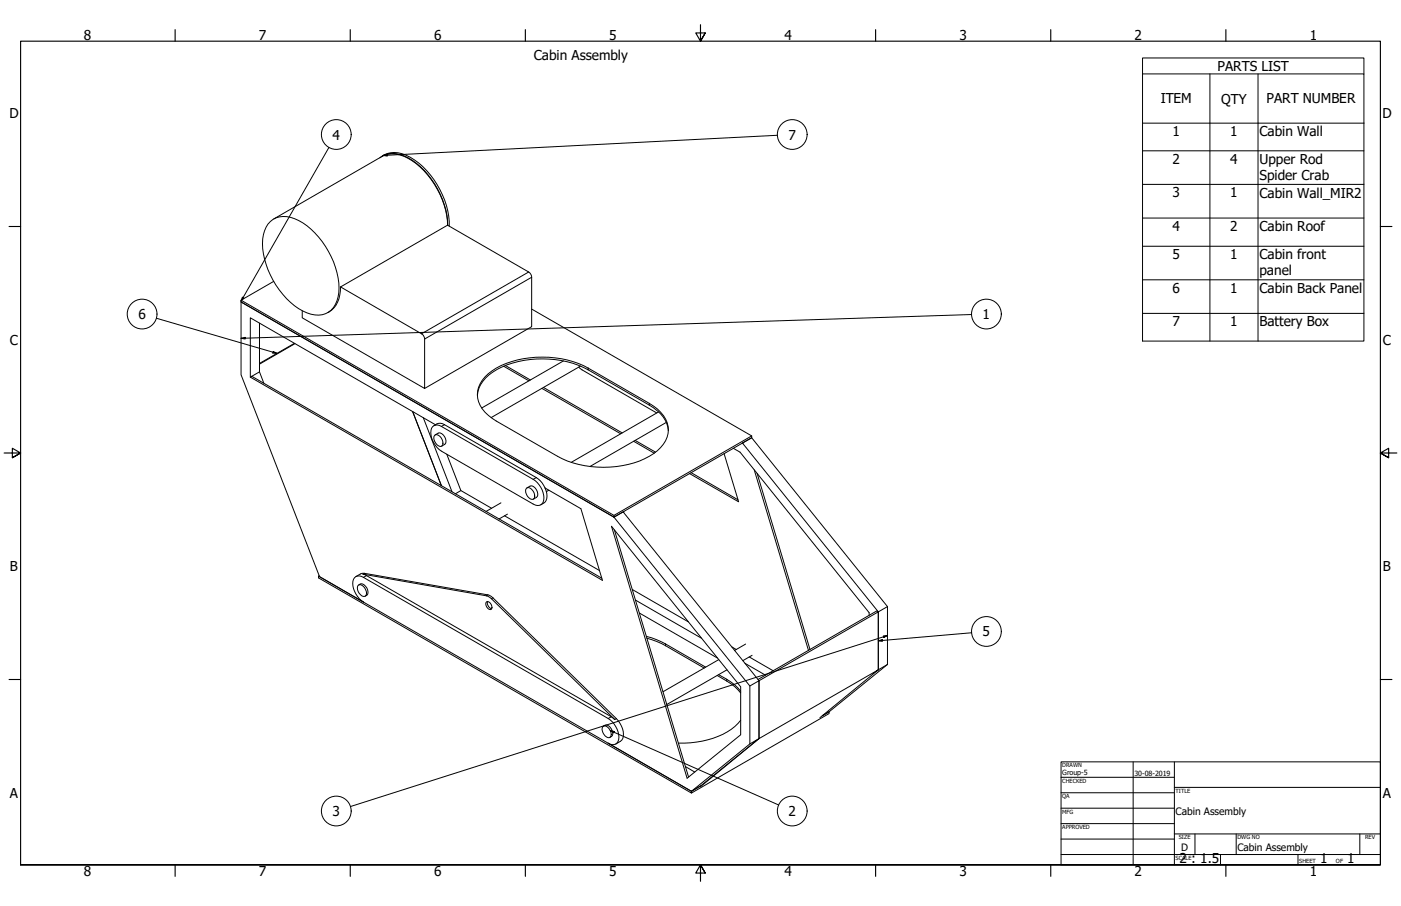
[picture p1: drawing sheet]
<svg xmlns="http://www.w3.org/2000/svg" width="864mm" height="559mm" viewBox="0 0 864 559" stroke-linecap="round" stroke-linejoin="round" font-family="sans-serif">
<!-- layer: Visible (ANSI) -->
<g fill="none" stroke="#000" stroke-width=".62">
<path d="M234 97a15 15 0 0 1 18 0 52 52 0 0 1 24 42M236 96a16 16 0 0 1 17 1 52 52 0 0 1 24 43M167 137a15 15 0 0 1 17-1 51 51 0 0 1 25 44 13 13 0 0 1-20 13 50 50 0 0 1-27-46 18 18 0 0 1 5-10zM169 135l67-39a18 18 0 0 1 18 3 53 53 0 0 1 22 40M276 139l-66 38M276 139h.1M276 139l51 30 1 2v30l-66 39M169 174l-20 11v1l229 133v-1l85-49M210 177l51 30 1 2v31l-76-44v-4M210 177a17 17 0 0 1-8 16M149 186l229 133 84 104v36l-36 29-51-30a4 4 0 0 0 5 1 4 4 0 0 0 2-4 15 15 0 0 0-7-12l-151-87a4 4 0 0 0-5 0 4 4 0 0 0-1 5l1 5 2 3 3 2-27-15-48-125zM149 185l229 133"/>
<path d="M160 199v30l-5 3M328 191l135 78v1l-85 49M181 212l-21 12M182 212l-22 13M154 233l1-1 216 125M154 233v-37l114 66M154 233l217 125-13-44-22-13M160 229l3 7M299 232a53 53 0 0 1 43-11l8 1 10 3 40 24a19 19 0 0 1 12 18 23 23 0 0 1-15 16 63 63 0 0 1-53-2l-38-21a19 19 0 0 1-12-19 17 17 0 0 1 5-9zM310 226l16 9M312 225l15 9M334 240l49 28"/>
<path d="M335 239l49 28M347 223l-50 29M357 226l48 29M358 226l-55 32M254 254l18 46M261 258l18 45M294 244a22 22 0 0 1 15-18 63 63 0 0 1 54 2l37 22a20 20 0 0 1 12 16M406 254l-54 31M267 263a4 4 0 0 1 5 0l57 33a12 12 0 0 1 5 15 4 4 0 0 1-5 0l-57-33a12 12 0 0 1-5-15zM267 263a5 5 0 0 1 7-1l57 33 3 3 2 3M268 268a4 4 0 0 1 5 6v1a4 4 0 0 1-5-6zM268 268a4 4 0 0 1 5 0 4 4 0 0 1 2 5l-1 1-2 1"/>
<path d="M268 262h.1M391 272l12 8M392 272l12 7M411 261l-47 27M446 280l9 29-30-17M452 276l4 3 80 99v2M275 280l9 23 19 10M426 292l29 16M465 290l33 111M467 292l32 109M284 303l-3 2M309 310l-9 5"/>
<path d="M311 318l59 34M313 317l-5 3M325 301a4 4 0 0 1 5 6 2.5 2.5 0 0 1-3 1 2.5 2.5 0 0 1-2-2l-1-3zM325 301a4 4 0 0 1 5 0 4 4 0 0 1 1 4v2l-2 1M336 301a7 7 0 0 1-3 10M338 302l-1 1M378 319l6-3 84 104M377 325l80 99v29l-33 27zM379 327l45 152M196 355l230 133M197 355l-1 1 230 133v-1M219 356a6 6 0 0 1 6-2l77 13 78 76a12 12 0 0 1 3 14l-3 2"/>
<path d="M224 354l77 14 2 1 76 75-2-2zM221 361a4 4 0 0 1 5 6 2.5 2.5 0 0 1-3 1 2.5 2.5 0 0 1-2-2l-1-2zM221 361a4 4 0 0 1 5 0 4 4 0 0 1 1 5l-2 2M300 371a2.7 2.7 0 0 1 3 2 2.7 2.7 0 0 1-1 3l-2-1-1-2zM301 371l-1 1 1 2 2 1M390 364l34 20M392 370l40 24M394 378l48 28M547 374l-6 3v36v-36l-73 43M398 392l10 4 27 15M399 394l9 3 26 15M451 399l3 2"/>
<path d="M460 397l-7 4M442 417a42 42 0 0 1 15 10M443 416a39 39 0 0 1 14 10M443 407l-34 20M448 413l-37 22M459 409l13 7M462 405l15 9M464 404l-6 3M467 419l73-42h1l-83-104 5-3 84 104v36l-36 29M468 420v36l73-43-36 30M547 410l-7 4M462 423l6-3v36"/>
<path d="M511 439v1l-85 49M511 439l-4 2M372 448a4 4 0 0 1 5 6l-1 1a4 4 0 0 1-5-6zM372 448a4 4 0 0 1 6 4 2.3 2.3 0 0 1-2 3M457 444a46 46 0 0 1-35 14h-4M462 459l6-3-36 29-6 3M467 457l-35 28M423 473l5 3"/>
</g>
<g fill="#000">
<circle cx="458" cy="273" r=".3"/>
<circle cx="384" cy="316" r=".3"/>
</g>
<!-- layer: Visible Narrow (ANSI) -->
<g fill="none" stroke="#000" stroke-width=".62">
<path d="M326 168l-66 38M328 171l-66 38M363 227v1M400 249v1M274 262l-2 1M331 295l-2 1M225 354h-1M226 355l-2 1M301 367h-1M304 369h-1M410 397v1M448 419v1"/>
<path d="M377 442l-2 1M380 443l-1 1"/>
</g>
<!-- layer: Symbol (ANSI) -->
<g fill="none" stroke="#000" stroke-width=".62">
<path d="M704 46v-10h137v10M704 46h137v30M704 46v164h137v-134M746 46v164M775 46v164M704 76h137M203 91l-54 95M236 96l3-1v1zM479 83l-243 13M704 93h137M704 114h137M704 134h137"/>
<path d="M704 152h137M704 173h137M96 196l75 22M149 183l1 1-1 2zM599 194l-450 15M704 193h137M149 209l2-1v1zM168 217l3 1h-3zM541 395h3v1zM545 392h2l-2 1zM547 392l-331 105M599 390l-58 5"/>
<path d="M376 451h3l-1 1zM376 451l104 46"/>
<circle cx="207" cy="83" r="9"/>
<circle cx="488" cy="83" r="9"/>
<circle cx="88" cy="194" r="9"/>
<circle cx="608" cy="194" r="9"/>
<circle cx="608" cy="389" r="9"/>
<circle cx="207" cy="500" r="9"/>
<circle cx="488" cy="500" r="9"/>
</g>
<!-- layer: Border (ANSI) -->
<g fill="none" stroke="#000" stroke-width=".7">
<path d="M108 18v7M216 18v7M324 18v7M432 15v10l-3-5h6l-3 5 3-5M540 18v7M648 18v7M756 18v7M6 140h7M851 140h7M3 279h10l-5-3v6l5-3-5 3M861 279h-10l5-3v6l-5-3 5 3M6 419h7"/>
<path d="M851 419h7M13 533v-508h838v508h-838h838M108 533v8M216 533v8M324 533v8M435 538l-3-5 3 5h-6l3-5v11M540 533v8M648 533v8M756 533v8"/>
</g>
<!-- layer: Title (ANSI) -->
<g fill="none" stroke="#000" stroke-width=".62">
<path d="M654 470h197v63h-197zM654 479h70M698 470v63M724 470v63M654 489h70M654 498h70M724 486h127M654 508h70M654 518h70M724 514h127M737 514v13M762 514v13"/>
<path d="M838 514v13M654 527h197M752 527v6M800 527v6"/>
</g>
<!-- layer: Symbol (ANSI) -->
<g fill="#000">
<path d="M236 96l3-1v1z" fill-rule="evenodd"/>
<path d="M149 183l1 1-1 2z" fill-rule="evenodd"/>
<path d="M149 209l2-1v1z" fill-rule="evenodd"/>
<path d="M168 217l3 1h-3z" fill-rule="evenodd"/>
<path d="M541 395h3v1z" fill-rule="evenodd"/>
<path d="M545 392h2l-2 1z" fill-rule="evenodd"/>
<path d="M376 451h3l-1 1z" fill-rule="evenodd"/>
</g>
<g font-size="8.4">
<text x="52" y="24">8</text>
<text x="160" y="24">7</text>
<text x="268" y="24">6</text>
<text x="376" y="24">5</text>
<text x="483" y="24">4</text>
<text x="591" y="24">3</text>
<text x="699" y="24">2</text>
<text x="807" y="24">1</text>
<text x="329" y="37">Cabin Assembly</text>
<text x="751" y="44">PARTS LIST</text>
<text x="715" y="64">ITEM</text>
<text x="753" y="64">QTY</text>
<text x="781" y="64">PART NUMBER</text>
<text x="6" y="73">D</text>
<text x="852" y="73">D</text>
<text x="723" y="84">1</text>
<text x="758" y="84">1</text>
<text x="205" y="86">4</text>
<text x="486" y="86">7</text>
<text x="776" y="84">Cabin Wall</text>
<text x="723" y="101">2</text>
<text x="758" y="101">4</text>
<text x="776" y="101">Upper Rod</text>
<text x="776" y="111">Spider Crab</text>
<text x="723" y="122">3</text>
<text x="758" y="122">1</text>
<text x="776" y="122">Cabin Wall_MIR2</text>
<text x="723" y="142">4</text>
<text x="758" y="142">2</text>
<text x="776" y="143">Cabin Roof</text>
<text x="723" y="160">5</text>
<text x="758" y="160">1</text>
<text x="776" y="160">Cabin front</text>
<text x="776" y="170">panel</text>
<text x="723" y="181">6</text>
<text x="758" y="181">1</text>
<text x="776" y="181">Cabin Back Panel</text>
<text x="85" y="197">6</text>
<text x="606" y="197">1</text>
<text x="723" y="201">7</text>
<text x="758" y="201">1</text>
<text x="776" y="201">Battery Box</text>
<text x="6" y="213">C</text>
<text x="852" y="213">C</text>
<text x="6" y="352">B</text>
<text x="852" y="352">B</text>
<text x="606" y="393">5</text>
<text x="6" y="492">A</text>
<text x="852" y="492">A</text>
<text x="205" y="503">3</text>
<text x="486" y="503">2</text>
<text x="727" y="533">2 : 1.5</text>
<text x="814" y="533">1</text>
<text x="830" y="533">1</text>
<text x="52" y="541">8</text>
<text x="160" y="541">7</text>
<text x="268" y="541">6</text>
<text x="376" y="541">5</text>
<text x="483" y="541">4</text>
<text x="591" y="541">3</text>
<text x="699" y="541">2</text>
<text x="807" y="541">1</text>
</g>
<g font-size="6.3">
<text x="725" y="503">Cabin Assembly</text>
<text x="728" y="525">D</text>
<text x="763" y="525">Cabin Assembly</text>
</g>
<g font-size="4.4">
<text x="655" y="478">Group-5</text>
<text x="699" y="479">30-08-2019</text>
</g>
<g font-size="3.5">
<text x="655" y="473">DRAWN</text>
<text x="655" y="483">CHECKED</text>
<text x="725" y="489">TITLE</text>
<text x="655" y="492">QA</text>
<text x="655" y="502">MFG</text>
<text x="655" y="511">APPROVED</text>
<text x="727" y="518">SIZE</text>
<text x="763" y="518">DWG NO</text>
<text x="841" y="518">REV</text>
<text x="725" y="530">SCALE</text>
<text x="801" y="533">SHEET</text>
<text x="824" y="533">OF</text>
</g>
</svg>
